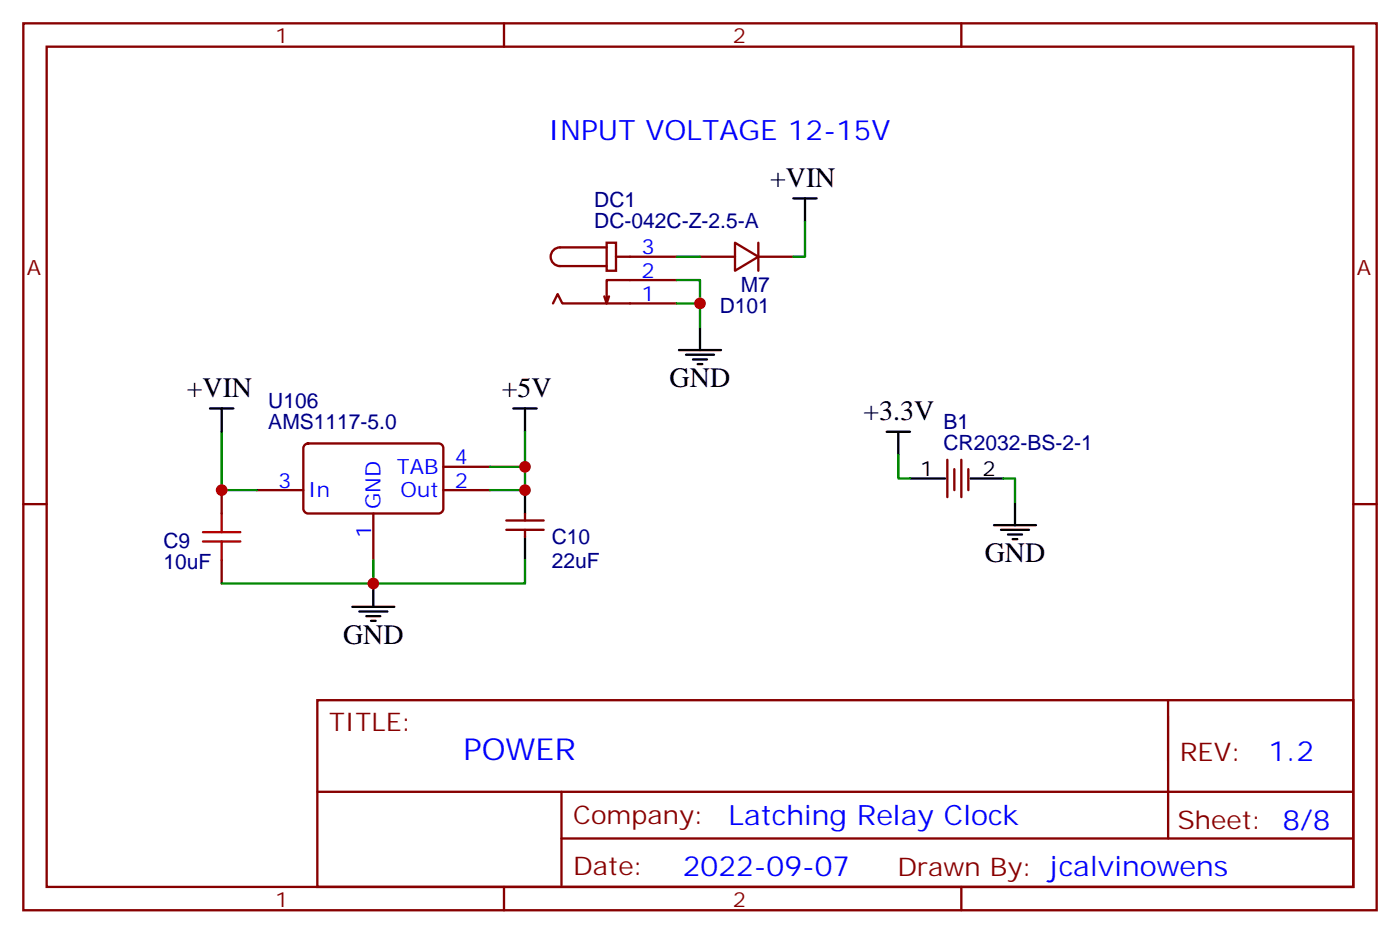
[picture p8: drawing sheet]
<svg xmlns="http://www.w3.org/2000/svg" width="212mm" height="141mm" viewBox="0 0 212 141" stroke-linecap="round" stroke-linejoin="round" font-family="sans-serif">
<g fill="none" stroke="#870000" stroke-width=".35">
<path d="M3.5 3.5h204.6v134.1h-204.6zM7.1 7.1h197.5v127h-197.5zM76.2 3.5v3.6M145.3 3.5v3.6M91.7 36.7h1.4v4.2h-1.4zM91.7 37.4h-7a1.41 1.41 0 0 0-1.4 1.4 1.41 1.41 0 0 0 1.4 1.4h7M93.1 38.8h9.2M105.8 38.8h5.3M111.1 36.7l3.6 2.1-3.6 2.1zM114.7 38.8h5.2M114.7 36.7v4.2M83.6 45.9l.7-1.5 .7 1.5h17.3"/>
<path d="M91.4 44.8l.3 1.1M102.3 42.3h-10.6v3.6l.4-1.1M3.5 76.2h3.6M33.5 74.1v3.5M38.8 74.1h7.1M46.1 67.2l.5-.2h19.7a.71 .71 0 0 1 .7 .7v9.2a.76 .76 0 0 1-.7 .7h-19.7a.76 .76 0 0 1-.7-.7v-9.2zM56.4 77.6v7.1M67 74.1h7.1M67 70.6h7.1M76.6 78.7h5.6M79.4 77.6v1.1M143.2 69.5v5.6"/>
<path d="M144.3 70.9v3.2M145.3 69.5v5.6M146.4 70.9v3.2M204.6 76.2h3.5M33.5 84.7v3.5M76.6 80.1h5.6M79.4 80.1v1M48 105.8h156.6v28.3h-156.6zM48 119.7h156.5M84.9 119.7v14.1M176.6 105.9v20.8M76.2 134.1v3.5"/>
<path d="M84.9 126.7h119.6M145.3 134.1v3.5"/>
</g>
<path d="M102.3 38.8h3.5M121.7 33.5v5.3h-1.8M102.3 45.9h3.5v3.5M102.3 42.3h3.5v3.6M33.5 65.3v8.8h5.3M74.1 70.6h5.3M79.4 65.3v8.8h-5.3M135.8 68.8v3.5h1.8M151.7 72.3h1.8v3.5M56.4 84.7v3.5M79.4 84.7v3.5h-45.9" fill="none" stroke="#008700" stroke-width=".35"/>
<g fill="none" stroke="#000" stroke-width=".35">
<path d="M119.9 30h3.6M121.7 30v3.5M102.7 52.9h6.3M103.7 53.6h4.2M104.8 54.3h2.1M105.5 55h.7M105.8 49.4v3.5M31.7 61.7h3.6M33.5 61.7v3.6M77.6 61.7h3.5M79.4 61.7v3.6M79.4 74.1v3.5"/>
<path d="M134.1 65.3h3.5M135.8 65.3v3.5M137.6 72.3h5.3M146.8 72.3h4.9M150.3 79.4h6.3M153.5 75.8v3.6M53.3 91.7h6.3M54.3 92.4h4.3M55.4 93.1h2.1M56.1 93.8h.7M56.4 88.2v3.5M79.4 81.1v3.6"/>
<path d="M151.3 80.1h4.3M152.4 80.8h2.1M153.1 81.5h.7"/>
</g>
<path d="M33.5 77.6v2.8M30.7 81.8h5.6M30.7 80.4h5.6M33.5 81.8v2.9" fill="none" stroke="#a10000" stroke-width=".35"/>
<g fill="#c00">
<circle cx="79.4" cy="70.6" r=".88"/>
<circle cx="79.4" cy="74.1" r=".88"/>
<circle cx="33.5" cy="74.1" r=".88"/>
<circle cx="56.4" cy="88.2" r=".88"/>
<circle cx="105.8" cy="45.9" r=".88"/>
</g>
<text font-size="4.6" fill="#00f" x="70.1" y="114.9">POWER</text>
<g font-size="4.2" fill="#00f">
<text x="82.9" y="21.2">INPUT VOLTAGE 12-15V</text>
<text x="191.8" y="115.1">1.2</text>
<text x="110.2" y="124.7">Latching Relay Clock</text>
<text x="103.2" y="132.5">2022-09-07</text>
</g>
<g font-size="4.2">
<text x="116.4" y="28.2">+VIN</text>
<text x="28.2" y="60">+VIN</text>
<text x="75.8" y="60">+5V</text>
<text x="101.2" y="58.6">GND</text>
<text x="130.5" y="63.5">+3.3V</text>
<text x="148.9" y="85">GND</text>
<text x="51.9" y="97.4">GND</text>
</g>
<g font-size="3.9" fill="#800">
<text x="49.7" y="110.4">TITLE:</text>
<text x="178.4" y="115.1">REV:</text>
<text x="86.6" y="124.6">Company:</text>
<text x="178" y="125.2">Sheet: 8/8</text>
<text x="86.6" y="132.3">Date:</text>
<text x="135.7" y="132.4">Drawn By: jcalvinowens</text>
</g>
<g font-size="3.2" fill="#800">
<text x="41.6" y="6.5">1</text>
<text x="110.8" y="6.5">2</text>
<text x="4.1" y="41.6">A</text>
<text x="205.1" y="41.6">A</text>
<text x="41.6" y="137.1">1</text>
<text x="110.8" y="137.1">2</text>
</g>
<g font-size="3.2" fill="#000080">
<text x="89.8" y="34.5">DC-042C-Z-2.5-A</text>
<text x="89.8" y="31.3">DC1</text>
<text x="108.8" y="47.2">D101</text>
<text x="112" y="44.1">M7</text>
<text x="40.6" y="64.9">AMS1117-5.0</text>
<text x="40.6" y="61.7">U106</text>
<text x="142.6" y="64.8">B1</text>
<text x="142.6" y="67.9">CR2032-BS-2-1</text>
<text x="24.7" y="82.9">C9</text>
<text x="83.4" y="82.3">C10</text>
<text x="24.7" y="86.1">10uF</text>
<text x="83.4" y="85.8">22uF</text>
</g>
<g font-size="3.2" fill="#00f">
<text x="97" y="42">2</text>
<text x="97" y="38.5">3</text>
<text x="97" y="45.5">1</text>
<text x="60" y="71.6">TAB</text>
<text x="68.8" y="70.2">4</text>
<text x="42.1" y="73.7">3</text>
<text x="46.6" y="75.1">In</text>
<text x="57.5" y="76.9" transform="rotate(-90 57.5 76.9)">GND</text>
<text x="60.6" y="75.1">Out</text>
<text x="68.8" y="73.7">2</text>
<text x="56.1" y="81.4" transform="rotate(-90 56.1 81.4)">1</text>
</g>
<g font-size="3.2">
<text x="139.1" y="72">1</text>
<text x="148.5" y="72">2</text>
</g>
</svg>
